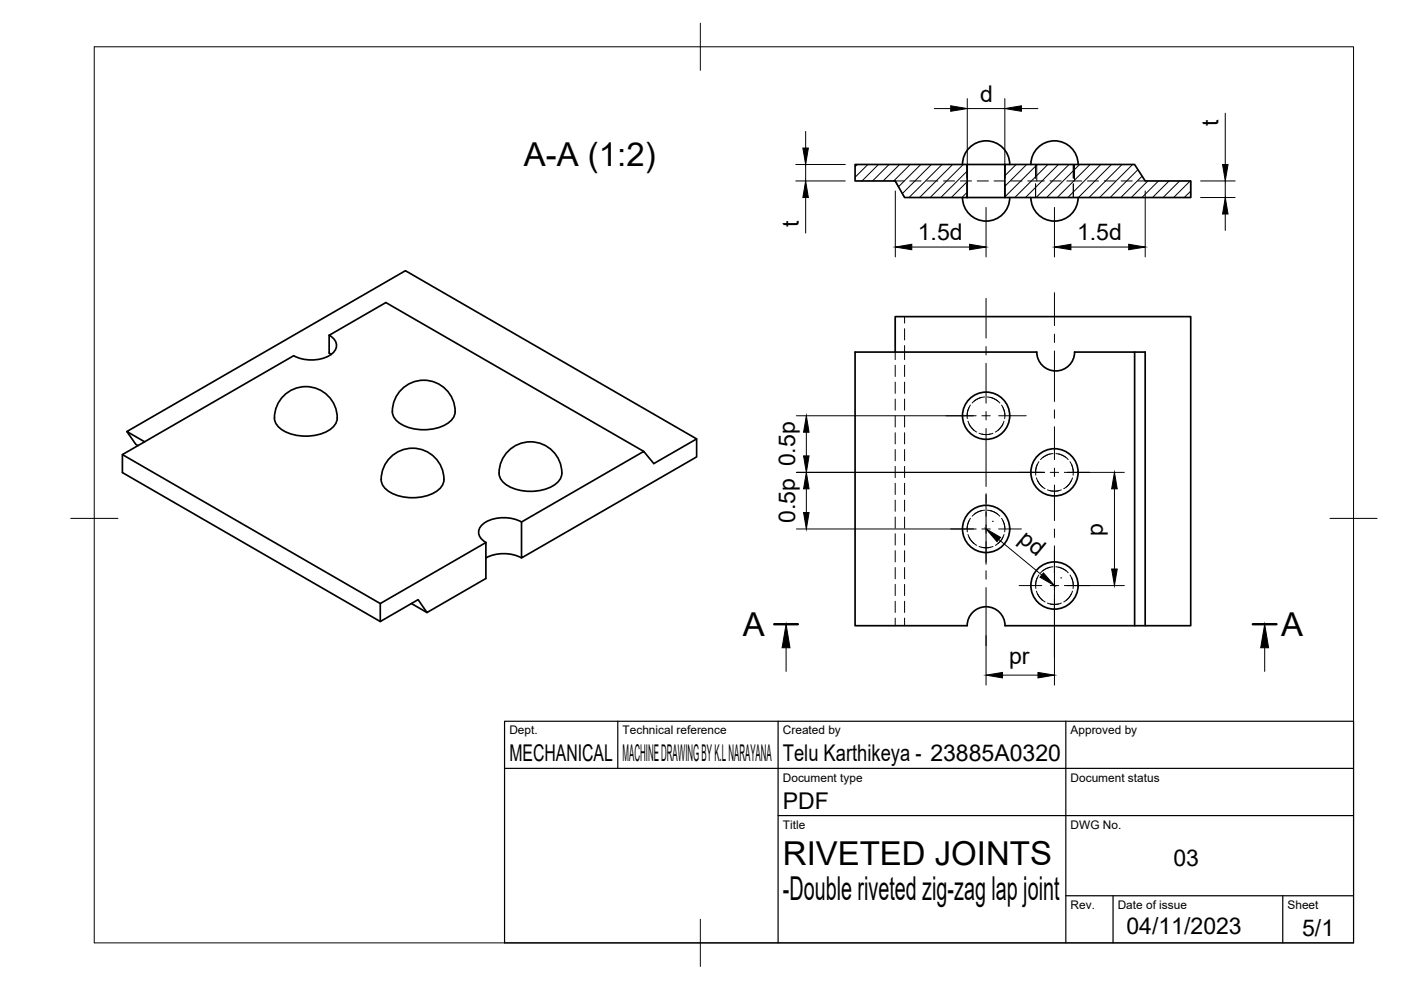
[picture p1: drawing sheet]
<svg xmlns="http://www.w3.org/2000/svg" width="297mm" height="210mm" viewBox="0 0 297 210" stroke-linecap="round" stroke-linejoin="round" font-family="sans-serif">
<!-- layer: Visible -->
<g fill="none" stroke="#000" stroke-width=".36">
<path d="M181.3 34.9h23.8v7h-13.3l-2-3.5h-8.5zM204.1 34.9a5 5 0 0 1 5-5 5 5 0 0 1 5 5M205.1 34.9h7.9M213 34.9h27.6l2.2 3.5h9.7v3.5h-39.5zM218.6 34.9a5 5 0 0 1 5-5 5 5 0 0 1 5 5M204.1 41.9a5 5 0 0 0 5 5 5 5 0 0 0 5-5M205.1 41.9h7.9M218.6 41.9a5 5 0 0 0 5 5 5 5 0 0 0 5-5M62.3 75.4l-36.3 21v3.8l54.6 31.6M69.8 71.1v3.8l.4 .2M69.8 71.1l12-7 54.7 31.6M69.8 71.1a2.3 2.3 0 0 1 1.6 2.1 2.3 2.3 0 0 1-1.6 2.2 8.3 8.3 0 0 1-7.5 0"/>
<path d="M189.8 74.6v-7.5h62.7v65.6h-9.7v-58.1h-15a4 4 0 0 1-4 4 4 4 0 0 1-4-4h-38.5v58.1h23.7M240.6 74.6v58.1M26 96.4l54.6 31.6M26.9 91.5l1.9 2.7 .5 .3M30.7 93.7l-3.8-2.2 59.1-34.1 61.7 35.7-9.1 5.2-2.1-2.6-25.9 15M60.5 83.6a6.6 6.6 0 0 1 7.4-.9 6.6 6.6 0 0 1 3.5 6.6 6 6 0 0 1-5.5 3.1 8.7 8.7 0 0 1-7-2 4 4 0 0 1-.1-4.6l.5-.8zM83.1 96.7a6.6 6.6 0 0 1 7.4-.9 6.6 6.6 0 0 1 3.5 6.5 6 6 0 0 1-5.4 3.2 8.7 8.7 0 0 1-7-2 4 4 0 0 1-.2-4.6l.5-.8zM85.5 82.2a6.6 6.6 0 0 1 7.4-.9 6.6 6.6 0 0 1 3.5 6.6 6 6 0 0 1-5.5 3.2 8.7 8.7 0 0 1-7-2.1 4 4 0 0 1-.1-4.5l.5-.9zM108.1 95.3a6.6 6.6 0 0 1 7.4-.9 6.6 6.6 0 0 1 3.5 6.6 6 6 0 0 1-5.5 3.1 8.7 8.7 0 0 1-6.9-2 4 4 0 0 1-.2-4.6l.5-.8zM147.7 93.1v3.8l-37.1 21.4v-7.6M103 118.3a8.3 8.3 0 0 1 7.6 0M110.6 110.7a8 8 0 0 0-8.2 .4 2.08 2.08 0 0 0 0 3.4l.6 .5"/>
<path d="M80.6 128l22.4-13v7.7l-12.5 7.2-1.9-2.8-8 4.7zM87.2 128l3.3 1.9M205.1 132.7a4 4 0 0 1 4-4.1 4 4 0 0 1 4 4.1h29.7"/>
<circle cx="209.1" cy="88.1" r="5"/>
<circle cx="209.1" cy="112.1" r="5"/>
<circle cx="223.6" cy="100.1" r="5"/>
<circle cx="223.6" cy="124.1" r="5"/>
</g>
<!-- layer: Hidden -->
<g fill="none" stroke="#000" stroke-width=".21">
<path d="M191.7 38.4h-1.9l.7 1.2M192.9 38.4h2.4M196.5 38.4h2.3M200 38.4h2.4M203.6 38.4h2.4M205 34.9v2.9M205 39v2.9M207.2 38.4h2.4M210.8 38.4h2.3M213.1 34.9v2.9M213.1 39v2.9M214.3 38.4h2.4"/>
<path d="M217.9 38.4h3.5M219.6 34.9v2.9M219.6 39v2.9M219.8 34.9v3.5M222.6 38.4h2.4M227.6 34.9v2.9M227.6 39v2.9M227.8 34.9v3.5h-1.6M227.8 38.4h1.6M230.5 38.4h2.4M234.1 38.4h2.4M237.7 38.4h2.4"/>
<path d="M241.3 38.4h1.5M252.5 38.4v3.5M191.1 40.7l.7 1.2M189.8 74.6v1.7M189.8 77.4v2.4M191.8 67.1v1.4M191.8 69.7v2.4M191.8 73.3v3M191.8 77.4v2.4M189.8 81v2.4M189.8 84.6v2.4M189.8 88.2v2.3"/>
<path d="M189.8 91.8v2.3M189.8 95.3v2.4M189.8 98.9v2.4M191.8 81v2.4M191.8 84.6v2.4M191.8 88.2v2.3M191.8 91.8v2.3M191.8 95.3v2.4M191.8 98.9v2.4M205.2 89.3a3.7 3.7 0 0 0 1.3 2M205.4 86.4v.1a3.7 3.7 0 0 0-.3 2.2M205.5 89.9l.5 .9 1.1 .8"/>
<path d="M205.8 85.9l-.6 1.1-.2 1.2M207.6 91.9l.9 .2 1.4-.1M208.2 84.3l-1.3 .5-.8 .6M208.8 84.2l-.9 .1-1.3 .7M209.3 84.2l.9 .1 1.3 .7M210 84.3l1.2 .5 .8 .6M210.5 91.9l-.9 .2-1.4-.1M212.3 85.9l.6 1.1 .2 1.2M212.6 89.9l-.5 .9-1.1 .8M212.7 86.4v.1a3.7 3.7 0 0 1 .3 2.2M212.9 89.3a3.7 3.7 0 0 1-1.3 2M219.9 98.4v.1a4.1 4.1 0 0 0-.3 2.2"/>
<path d="M220.3 97.9l-.1 .1a3.7 3.7 0 0 0-.6 2.2M222.7 96.3l-1.3 .5-.8 .6M223.3 96.2l-.9 .1-1.3 .7M223.9 96.2l.8 .1 1.3 .7M224.5 96.3l1.2 .5 .8 .6M226.9 97.9l.5 1.1 .2 1.2M227.2 98.4v.1a3.9 3.9 0 0 1 .3 2.2M189.8 102.5v2.4M189.8 106v2.4M189.8 109.6v2.4M189.8 113.2v2.4M189.8 116.7v2.4"/>
<path d="M191.8 102.5v2.4M191.8 106v2.4M191.8 109.6v2.4M191.8 113.2v2.4M191.8 116.7v2.4M205.2 113.3a3.7 3.7 0 0 0 1.3 2M205.4 110.4v.1a3.7 3.7 0 0 0-.3 2.3M205.5 113.9l.5 .9 1.1 .8M205.8 109.9l-.6 1.1-.2 1.2M207.6 115.9l.9 .2 1.4-.1M208.2 108.3l-1.3 .5-.8 .6M208.8 108.2l-1.4 .3-.8 .5"/>
<path d="M209.3 108.2l1.4 .3 .8 .5M210 108.3l1.2 .5 .8 .6M210.5 115.9l-.9 .2-1.4-.1M212.3 109.9l.6 1.1 .2 1.2M212.6 113.9l-.5 .9-1.1 .8M212.7 110.4v.1a3.7 3.7 0 0 1 .3 2.3M212.9 113.3a3.7 3.7 0 0 1-1.3 2M219.7 101.3l.5 1 .8 1M220 101.9a3.7 3.7 0 0 0 1.6 1.7M222.1 103.9l.9 .2 1.4-.1M225 103.9l-.9 .2-1.4-.1M227.2 101.9a3.6 3.6 0 0 1-1.7 1.7"/>
<path d="M227.4 101.3l-.5 1-.8 1M189.8 120.3v2.4M189.8 123.9v2.4M189.8 127.5v2.4M189.8 131.1v1.6M191.8 120.3v2.4M191.8 123.9v2.4M191.8 127.5v2.4M191.8 131.1v1.6M219.7 125.3l.5 1 .8 1M219.9 122.4v.1a4.1 4.1 0 0 0-.3 2.3M220 125.9l.5 .9 1.1 .8"/>
<path d="M220.3 121.9l-.1 .1a3.7 3.7 0 0 0-.6 2.2M222.1 127.9l.9 .2h1.4M222.7 120.3l-1.3 .5-.8 .6M223.3 120.2l-1.4 .3-.8 .5M223.9 120.2l1.3 .3 .8 .5M224.5 120.3l1.2 .5 .8 .6M225 127.9l-.9 .2h-1.4M226.9 121.9l.5 1.1 .2 1.2M227.2 122.4v.1a3.8 3.8 0 0 1 .3 2.3M227.2 125.9l-.6 .9-1.1 .8M227.4 125.3l-.5 1-.8 1"/>
</g>
<!-- layer: BORDER -->
<path d="M20 9.9h267v190h-267zM148.5 4.9v10M15 109.9h10M282 109.9h10M148.5 194.9v10" fill="none" stroke="#000" stroke-width=".21"/>
<!-- layer: TITLEBLOCK -->
<path d="M107 152.9h180v47h-180zM131 152.9v10M165 152.9v47M226 152.9v47M107 162.9h180M165 172.9h122M226 189.9h61M236 189.9v10M272 189.9v10" fill="none" stroke="#000" stroke-width=".25"/>
<!-- layer: Hatching -->
<g fill="none" stroke="#000" stroke-width=".21">
<path d="M181.8 34.9l-.5 .4M184 34.9l-2.7 2.7M186.2 34.9l-3.4 3.5M188.5 34.9l-3.5 3.5M190.7 34.9l-3.5 3.5M193 34.9l-3.5 3.5M195.2 34.9l-4.7 4.7M197.5 34.9l-6.2 6.1M199.7 34.9l-7 7M202 34.9l-7 7M204.2 34.9l-7 7M205.1 36.3l-5.6 5.6"/>
<path d="M205.1 38.5l-3.4 3.4M213.2 34.9l-.2 .1M215.4 34.9l-2.4 2.4M217.7 34.9l-4.7 4.6M219.9 34.9l-6.9 6.9M222.2 34.9l-7 7M224.4 34.9l-7 7M226.7 34.9l-7 7M228.9 34.9l-7 7M231.1 34.9l-6.9 7M233.4 34.9l-7 7M235.6 34.9l-7 7"/>
<path d="M237.9 34.9l-7 7M240.1 34.9l-7 7M241.3 36l-5.9 5.9M242.1 37.4l-4.5 4.5M243.4 38.4l-3.5 3.5M245.6 38.4l-3.5 3.5M247.9 38.4l-3.6 3.5M250.1 38.4l-3.5 3.5M252.3 38.4l-3.5 3.5M205.1 40.7l-1.2 1.2M252.5 40.5l-1.4 1.4"/>
</g>
<!-- layer: Section Lines -->
<path d="M164.1 132.3h5.1M265.6 132.3h5" fill="none" stroke="#000" stroke-width=".51"/>
<path d="M166.7 137.3v5.1M268.1 137.3v5.1" fill="none" stroke="#000" stroke-width=".21"/>
<path d="M166.7 132.3l.8 5h-1.7zM268.1 132.3l.9 5h-1.7z" fill="#000" stroke="#000" stroke-width=".21"/>
<!-- layer: FD_Dimensions -->
<g fill="none" stroke="#000" stroke-width=".21">
<path d="M168.7 34.9h10.5M168.7 38.4h10.5M170.8 27.9v3.5M170.8 34.9v3.5M198.1 23h3.5M205.1 20.9v15.4M205.1 23h7.9M213 20.9v15.4M216.6 23h3.4M254.6 38.4h7.3M259.8 24v10.9M259.8 38.4v3.5"/>
<path d="M170.8 41.9v7.5M189.8 40.5v14M193.3 52.4h12.3M209.1 44v10.5M223.6 44v10.5M227.1 52.4h12.2M242.8 40.5v14M254.6 41.9h7.3M259.8 45.4v3.5M168.8 88.2h38.2M171 91.6v5.1M168.8 100.2h52.7"/>
<path d="M168.8 112.2h38.2M171 103.6v5.1M210.4 110.5h.1M211.8 114.4l9.1 7.5M225.7 100.2h12.7M236.3 103.6v17M209.1 134.8v10.5M223.6 126.3v19M224.9 122.5h.1M225.7 124.2h12.7M212.6 143.1h7.5"/>
</g>
<g fill="#000" stroke="#000" stroke-width=".21">
<path d="M170.2 31.4h1.2l-.6 3.5zM201.6 22.4l3.5 .6-3.5 .6zM213 23l3.6-.6v1.2zM259.2 34.9h1.2l-.6 3.5zM170.8 38.4l.6 3.5h-1.2zM189.8 52.4l3.5-.6v1.2zM205.6 51.8l3.5 .6-3.5 .6zM223.6 52.4l3.5-.6v1.2zM239.3 51.8l3.5 .6-3.5 .6zM259.8 41.9l.6 3.5h-1.2zM171 88.2l.5 3.4h-1.1zM170.4 96.7h1.1l-.5 3.5z"/>
<path d="M171 100.2l.5 3.4h-1.1zM170.4 108.7h1.1l-.5 3.5zM209.1 112.2l3 1.7-.7 .9zM236.3 100.2l.6 3.4h-1.2zM221.2 121.5l2.4 2.7-3.1-1.8zM235.7 120.6h1.2l-.6 3.6zM209.1 143.1l3.5-.5v1.1zM220.1 142.6l3.5 .5-3.5 .6z"/>
</g>
<!-- layer: Smart Centers -->
<g fill="none" stroke="#000" stroke-width=".21">
<path d="M209.1 63.3v8.4M209.1 73.5v1.8M209.1 77v8.5M223.6 62.1v6.9M223.6 70.8v1.8M223.6 74.4v10.7M200.6 88.2h5.8M208.2 88.2h1.8M209.1 87.3v1.7M209.1 90.8v12.4M211.7 88.2h5.9M223.6 86.9v1.8"/>
<path d="M223.6 90.5v7M223.6 99.3v1.7M201.6 112.2h4.8M208.2 112.2h1.8M209.1 104.7v14.9M211.7 112.2h4.9M216.1 100.2h4.8M222.7 100.2h1.8M223.6 102.8v7.6M223.6 112.2v1.7M223.6 115.7v10.7M226.3 100.2h4.8"/>
<path d="M209.1 121v1.8M209.1 124.6v12.3M216.1 124.2h4.8M222.7 124.2h1.8M223.6 126.8v4.8M223.6 131.8v7.5M226.3 124.2h4.8"/>
</g>
<g font-size="7">
<text x="111" y="35.3">A-A (1:2)</text>
<text x="157.5" y="134.8">A</text>
<text x="271.7" y="134.8">A</text>
<text x="166" y="183.4">RIVETED JOINTS</text>
<text x="166" y="190.9">-Double riveted zig-zag lap joint</text>
</g>
<g font-size="4.9">
<text x="207.8" y="21.6">d</text>
<text x="258.3" y="26.7" transform="rotate(-90 258.3 26.7)">t</text>
<text x="169.4" y="48.1" transform="rotate(-90 169.4 48.1)">t</text>
<text x="194.6" y="50.9">1.5d</text>
<text x="228.3" y="50.9">1.5d</text>
<text x="168.6" y="110.9" transform="rotate(-90 168.6 110.9)">0.5p 0.5p</text>
<text x="233.9" y="113.6" transform="rotate(-90 233.9 113.6)">p</text>
<text x="215.7" y="114.6" transform="rotate(40 215.7 114.6)">pd</text>
<text x="214" y="140.8">pr</text>
<text x="108" y="161.4">MECHANICAL</text>
<text x="132" y="161.4">MACHINE DRAWING BY K.L NARAYANA</text>
<text x="166" y="161.4">Telu Karthikeya - 23885A0320</text>
<text x="166" y="171.4">PDF</text>
<text x="248.8" y="183.7">03</text>
<text x="238.8" y="198.1">04/11/2023</text>
<text x="276.1" y="198.6">5/1</text>
</g>
<g font-size="2.5">
<text x="108" y="155.7">Dept.</text>
<text x="132" y="155.7">Technical reference</text>
<text x="166" y="155.7">Created by</text>
<text x="227" y="155.7">Approved by</text>
<text x="166" y="165.7">Document type</text>
<text x="227" y="165.7">Document status</text>
<text x="166" y="175.7">Title</text>
<text x="227" y="175.7">DWG No.</text>
<text x="227" y="192.7">Rev.</text>
<text x="237" y="192.7">Date of issue</text>
<text x="273" y="192.7">Sheet</text>
</g>
</svg>
